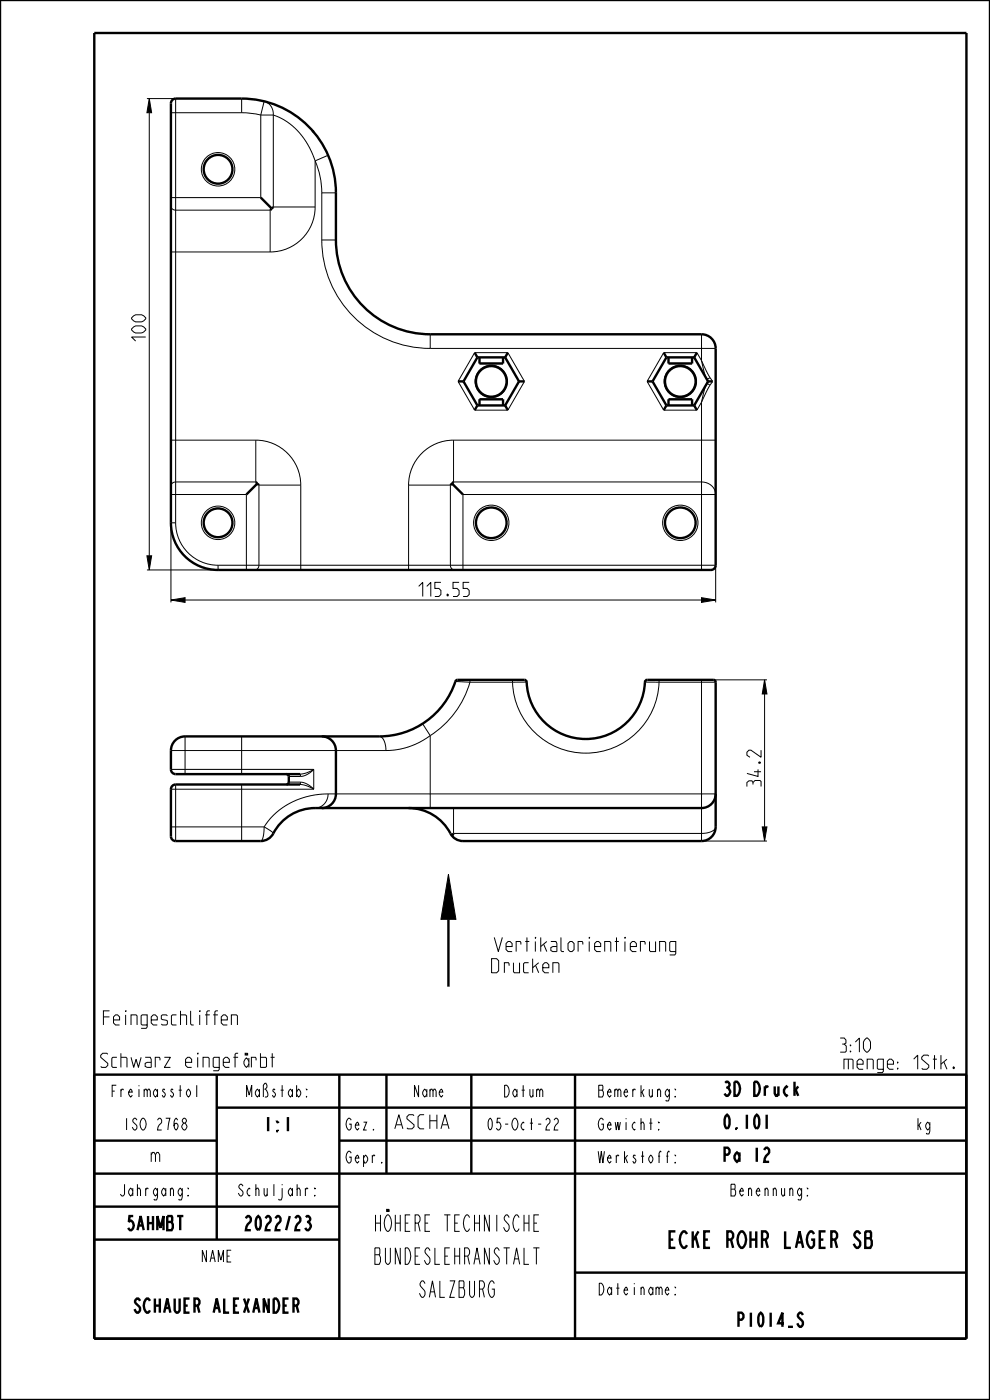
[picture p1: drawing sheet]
<svg xmlns="http://www.w3.org/2000/svg" width="210mm" height="297mm" viewBox="0 0 210 297" stroke-linecap="round" stroke-linejoin="round" font-family="sans-serif">
<path d="M31.7 20.9l.5 3h-1zM31.2 117.9h1l-.5 3zM36.3 127.3l3-.5v1zM148.8 126.8l3 .5-3 .5zM162.2 144.2l.5 3h-1zM161.7 175.4h1l-.5 3zM95.1 185.5l1.6 9.5h-3.2z" fill="#000"/>
<g fill="none" stroke="#000" stroke-width=".21">
<path d="M31.2 20.9h6.1v90M31.7 20.9l.5 3h-1zM31.7 23.9v94M36.3 23.9h15M51.3 23.9l2.3 .2 1.7 .3M51.3 20.9v3M55.3 24.4l.7-2.9a2.75 2.75 0 0 1 2 2.9M55.3 24.4v17.5h-19M55.3 24.4h2.7M58 24.4a14.5 14.5 0 0 1 8.8 9.7M58 24.4v19.5h8.8M66.8 34.1a17 17 0 0 1 1.5 6.8"/>
<path d="M66.8 34.1v9.8M69.6 32.9l-2.8 1.2M36.3 43.7l.2 .6 .7 .3h20.1v8.9M36.3 53.5h21M66.8 43.9a9.5 9.5 0 0 1-9.5 9.6M68.3 50.9a23 23 0 0 0 23 23M68.3 40.9v10M68.3 50.9h3M68.3 40.9h3M91.3 70.9v3M91.3 73.9h60.5M100.7 74.8h7l3.6 6.1-3.6 6.1h-7l-3.5-6.1z"/>
<path d="M101.7 77.1h5M141.8 77.1h5M148.8 76.5l1.8 3.6M148.8 76.5a11.3 11.3 0 0 0 1.2 3.9l.6-.3M148.8 76.5l-1-1.7h-7l-3.5 6.1 3.5 6.1h7l1-1.7M148.8 70.9v5.6M36.3 93.4h18M54.3 93.4v8.8h-17.1l-.7 .4-.2 .5M54.3 93.4a9.5 9.5 0 0 1 9.5 9.5M96.2 93.4a9.5 9.5 0 0 0-9.5 9.5M96.2 93.4h55.6M96.2 93.4v8.8h52.6a2.85 2.85 0 0 1 3 2.7h-53.6v16"/>
<path d="M101.7 84.8h5M141.8 84.8h5M148.8 85.3v35.6M150.6 81.7l-1.8 3.6M150.6 81.7l-.6-.3a9.3 9.3 0 0 0-1.2 3.9M150.6 80.1l.6 .8-.6 .8M31.2 117.9h1l-.5 3zM36.3 104.9h16v16M37.3 110.9a9 9 0 0 0 9 9M37.3 110.9h-1v16.9M46.3 119.9v1h-15.1M46.3 119.9h105.5v7.9"/>
<path d="M63.8 102.9h-8.9v17.1l-.3 .7-.6 .2M63.8 102.9v18M86.7 102.9h8.8v17.1l.3 .7 .6 .2M86.7 102.9v18M36.3 127.3l3-.5v1zM39.3 127.3h109.5M148.8 126.8l3 .5-3 .5zM36.3 159.2h45.6M39.3 156.2v8M51.3 156.2v8M80.5 156.2a2.47 2.47 0 0 1 1.4 2.7v.3M89.6 153.5l1.7 2.6"/>
<path d="M91.3 156.1a15.8 15.8 0 0 1-9.4 3.1M91.3 156.1v15.3M96.6 144.6l3.1 .1M99.7 144.7a20 20 0 0 1-8.4 11.4M99.7 144.2v.5M99.7 144.7h9M108.7 144.7a15.5 15.5 0 0 0 15.6 15.1 15.5 15.5 0 0 0 15.5-15.1M108.7 144.2v.5M111.7 144.7h-3M136.8 144.7h3M139.8 144.7h12M139.8 144.2v.5"/>
<path d="M148.8 144.2v34.2h13.9M151.3 144.2h11.4M162.2 144.2l.5 3h-1zM162.2 147.2v28.2M36.3 175.4h19.7M36.3 167.4h30.3M36.3 163.2h30.3M37.3 166.4v12M51.3 166.4v12M56 175.4l1.5 .9 .5 .5M56 175.4a3.7 3.7 0 0 1-.7 3M61.3 165.9h2.4"/>
<path d="M61.3 164.7h2.4M63.7 165.9a4.5 4.5 0 0 1 2.9 1.5M63.7 165.9v.5l1.3 .3 1.6 .7M66.6 163.2l-.7 .6a3.9 3.9 0 0 1-2.2 .9M66.6 163.2l-1.5 .7-1.4 .3v.5M66.6 163.2v4.2M69.6 168.4a2.88 2.88 0 0 1-2.8 3M69.6 168.4a15.9 15.9 0 0 0-13.6 7M69.6 168.4h82.2M96.2 171.4v5.4h52.6l1.7-.2a1.58 1.58 0 0 0 1.3-1.2M161.7 175.4h1l-.5 3zM95.1 185.5l1.6 9.5h-3.2z"/>
<circle cx="46.3" cy="35.9" r="3.6"/>
<circle cx="104.2" cy="80.9" r="3.5"/>
<circle cx="144.3" cy="80.9" r="3.5"/>
<circle cx="46.3" cy="110.9" r="3.6"/>
<circle cx="104.2" cy="110.9" r="3.8"/>
<circle cx="144.3" cy="110.9" r="3.8"/>
</g>
<g fill="none" stroke="#000" stroke-width=".51">
<path d="M0 0h210v297h-210zM20 7h185v277h-185zM36.6 21.2l.7-.3h14a20 20 0 0 1 20 20v10a20 20 0 0 0 20 20h57.5a3 3 0 0 1 3 3v46a1 1 0 0 1-1 1h-104.5a10 10 0 0 1-10-10v-89zM66.3 27.7l.3 .3M55.3 41.9l2.3 2.3M57.6 44.2l-.3 .4M58 43.9l-.4 .3M100.7 74.8l.6 1M101.3 75.8h5.9M101.3 75.8l-3 5.1M101.7 75.8v1.3h5v-1.3M107.2 75.8l2.9 5.1"/>
<path d="M107.7 74.8l-.5 1M140.8 74.8l.6 1M141.4 75.8h5.9M141.4 75.8l-3 5.1M141.8 75.8v1.3h5v-1.3M147.3 75.8l2.9 5.1M147.8 74.8l-.5 1M97.2 80.9h1.1M98.3 80.9l3 5.1M101.3 86h5.9M101.3 86l-.6 1M101.7 86v-1.3h5v1.3"/>
<path d="M107.2 86l.5 1M110.1 80.9h1.2M110.1 80.9l-2.9 5.1M137.3 80.9h1.1M138.4 80.9l3 5.1M141.4 86h5.9M141.4 86l-.6 1M141.8 86v-1.3h5v1.3M147.3 86l.5 1M150.2 80.9l-2.9 5.1M151.2 80.9h-1M54.3 102.2l.2 .4"/>
<path d="M54.5 102.6l.4 .3M54.5 102.6l-2.2 2.3M95.9 102.6l-.4 .3M95.9 102.6l2.3 2.3M96.2 102.2l-.3 .4M68.3 156.2a3 3 0 0 1 3 3v9.2a3 3 0 0 1-3 3M60.8 164.2l.2 .1 .3 .4-.1 1.5-.4 .2M63.7 166.4h-26.4a1 1 0 0 0-1 1v10l.1 .5 .4 .4 .5 .1h18a3 3 0 0 0 2.7-1.6 10 10 0 0 1 8.8-5.4h82a3 3 0 0 0 3-3M63.7 164.2h-26.4a1 1 0 0 1-1-1v-4a3 3 0 0 1 3-3h41.2a17.1 17.1 0 0 0 16.2-11.8l.4-.2h14.1l.4 .3a12.6 12.6 0 0 0 12.7 12.3 12.6 12.6 0 0 0 12.6-12.3l.4-.3h14l.4 .3 .1 30.9a3 3 0 0 1-3 3h-50.6a3 3 0 0 1-2.7-1.6 10 10 0 0 0-8.8-5.4M96.2 176.8l-.3 .6M95.1 195v14.3M20 228h185v56"/>
<path d="M46 235h159M46 228v35M72 228v56M82 228v21M100 228v21M122 228v56M20 242h26M20 249h185M20 256h52M72 242h133M20 263h52M122 270h83"/>
<circle cx="46.3" cy="35.9" r="3.1"/>
<circle cx="104.2" cy="80.9" r="3.3"/>
<circle cx="144.3" cy="80.9" r="3.3"/>
<circle cx="46.3" cy="110.9" r="3.1"/>
<circle cx="104.2" cy="110.9" r="3.3"/>
<circle cx="144.3" cy="110.9" r="3.3"/>
</g>
<g font-size="4.6">
<text x="77.1" y="261.2">HÖHERE TECHNISCHE</text>
<text x="77.1" y="268.2">BUNDESLEHRANSTALT</text>
<text x="138.9" y="264.7">ECKE ROHR LAGER SB</text>
<text x="87.6" y="275.2">SALZBURG</text>
</g>
<g font-size="3.9">
<text x="30.9" y="72.4" transform="rotate(-90 30.9 72.4)">100</text>
<text x="88.8" y="126.5">115.55</text>
<text x="161.4" y="166.9" transform="rotate(-90 161.4 166.9)">34.2</text>
<text x="104.3" y="201.9">Vertikalorientierung</text>
<text x="104.3" y="206.4">Drucken</text>
<text x="21.4" y="217.4">Feingeschliffen</text>
<text x="21.4" y="226.4">Schwarz eingefärbt</text>
<text x="176.1" y="223.2">3:10</text>
<text x="178.4" y="226.8">menge: 1Stk.</text>
<text x="153.2" y="232.5">3D Druck</text>
<text x="55.5" y="240">1:1</text>
<text x="83.2" y="239.5">ASCHA</text>
<text x="153.2" y="239.5">0.101</text>
<text x="31.6" y="246.5">m</text>
<text x="153.2" y="246.5">Pa 12</text>
<text x="26" y="261">5AHMBT</text>
<text x="50.8" y="261">2022/23</text>
<text x="26.1" y="278.5">SCHAUER ALEXANDER</text>
<text x="155.3" y="281.5">P1014_S</text>
</g>
<g font-size="3.3">
<text x="22.3" y="232.7">Freimasstol</text>
<text x="51.2" y="232.7">Maßstab:</text>
<text x="87.1" y="232.7">Name</text>
<text x="106.1" y="232.7">Datum</text>
<text x="127.1" y="232.7">Bemerkung:</text>
<text x="25.2" y="239.7">ISO 2768</text>
<text x="73.2" y="239.7">Gez.</text>
<text x="102.2" y="239.7">05-Oct-22</text>
<text x="127.1" y="239.7">Gewicht:</text>
<text x="194.2" y="239.7">kg</text>
<text x="73.2" y="246.7">Gepr.</text>
<text x="127.1" y="246.7">Werkstoff:</text>
<text x="24.2" y="253.7">Jahrgang:</text>
<text x="49.2" y="253.7">Schuljahr:</text>
<text x="153.7" y="253.7">Benennung:</text>
<text x="42.1" y="267.7">NAME</text>
<text x="127.1" y="274.7">Dateiname:</text>
</g>
</svg>
